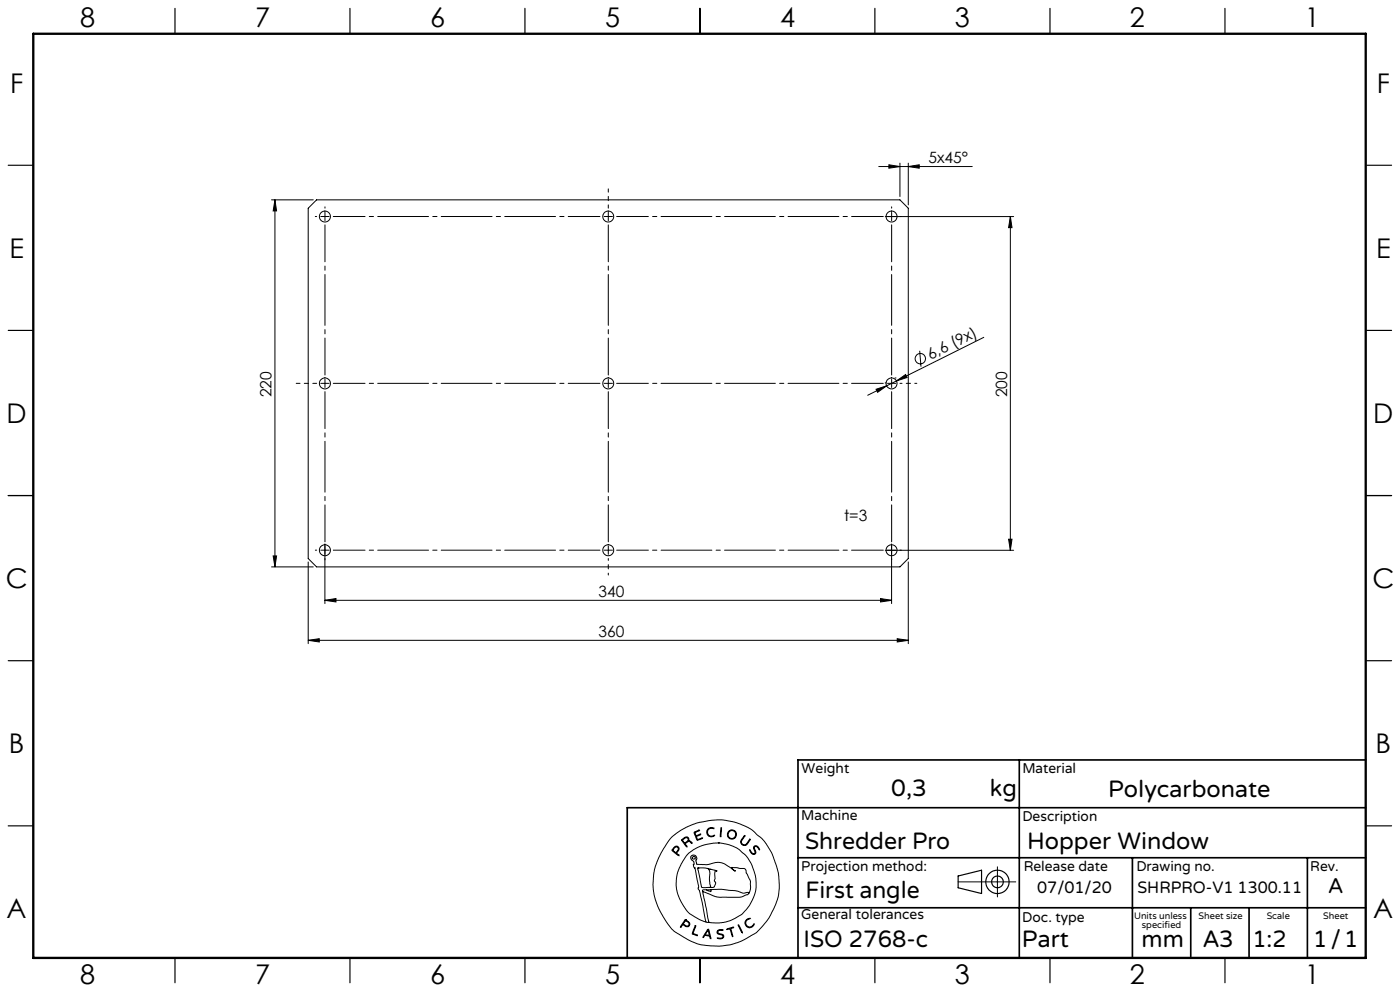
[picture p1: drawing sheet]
<svg xmlns="http://www.w3.org/2000/svg" width="420mm" height="297mm" viewBox="0 0 420 297" stroke-linecap="round" stroke-linejoin="round" font-family="sans-serif">
<g fill="none" stroke="#000" stroke-width=".3">
<path d="M81.5 59.9h12.5M82.5 59.9v110M82.5 59.9l.5 3.3h-1zM95 59.9h175l2.5 2.5v105l-2.5 2.5h-175l-2.5-2.5v-105zM263.6 49.9h28.1M266.7 49.4l3.3 .5-3.3 .5zM270 48.9v10M272.5 49.9l3.3-.5v1zM272.5 48.9v12.5M265.6 64.9h38.5M303.1 64.9v100M303.1 64.9l.5 3.3h-1z"/>
<path d="M262.8 116.7l3.2-1.1-2.7 2zM265.5 114.8h.1M266 115.6l-5.7 2.9M268.5 113.3h.1M269 114.2l2.7-1.9 .4 .8zM269 114.2l-3 1.4M275.9 105.1l.4 4.8M295.1 101.1l-26.1 13.1M81.5 169.9h12.5M82 166.6h1l-.5 3.3zM92.5 168.4v24.5M97.5 179.9l3.3-.5v1z"/>
<path d="M97.5 163v17.9M97.5 179.9h170M264.2 179.4l3.3 .5-3.3 .5zM265.6 164.9h38.5M267.5 163v17.9M272.5 168.4v24.5M302.6 161.6h1l-.5 3.3zM92.5 191.9l3.3-.5v1zM92.5 191.9h180M269.2 191.4l3.3 .5-3.3 .5zM201.3 251.1l2.8-2.2 4.5-2.1 4.8-1 3.2-.1 3.7 .7 3.3 1.2 2 1.1 2.8 2.4 1.5 1.8 1.8 3.2 1.8 5.3 .3 3.5-.2 3-.8 2.8-1.7 3.7-1.8 2.5a16.5 16.5 0 0 1-6.7 5l-3.3 1.2-2.9 .4h-3.4l-2.9-.4-3.7-1.5-3.8-2.3-1.1-.9-1.2-1.6-2.3-3.7-1.2-2.8-.6-2.2-.3-3.1 .3-3.5 .9-3.2 2-4zM202 254.1l.7-.5 .6 .1 .4 .6-.1 .6a.64 .64 0 0 0-.3 1.1l.4 .5-1.7-1.2a.52 .52 0 0 1-.4-.5 .52 .52 0 0 1 .4-.6z"/>
<path d="M202.4 254l.4-.2 .5 .1 .2 .5-.2 .4a.73 .73 0 0 1-.7 .6 .73 .73 0 0 1-.7-.7zM204.5 251.6l1.1-.7h.6l.4 .3 .1 .8 .6 .2 .3 .5-.8-.5-.6 .2a.61 .61 0 0 0-.6 .5 .61 .61 0 0 0 .5 .7l-.1 .3-1.5-2zM204.8 251.7l.8-.6h.6l.2 .6-.5 .6a.52 .52 0 0 1-.6 .3 .52 .52 0 0 1-.4-.5zM208.2 249.4l1.7-.6-1 .5a.57 .57 0 0 0-.2 .9 .57 .57 0 0 0 .9 0l.6-.2-.8 .5a.46 .46 0 0 0-.5 .4 .46 .46 0 0 0 .3 .5l.1 .2 1.5-.5-1.7 .7zM212.3 248.5l.8-.5 1 .2 .1 .2-.9-.2-.7 .3-.3 .5v.7l.1 .4 .6 .4 1.3-.2a.53 .53 0 0 1-.3 .5 .53 .53 0 0 1-.5 0l-.9-.2-.4-.4-.2-1zM215.5 252.6l2.7 .4 3 1.2 2.3 1.9 .9 1.2 1.3 2.2 1.1 3.8-.1 3.5-.8 2.5a11.7 11.7 0 0 1-8.9 7.2l-2.6 .1-1.7-.2M215.5 252.6l-4.1 .6-3.4 1.5-2.1 1.8-2.1 3.5-.5 1.4-.4 2 .1 3 .9 2.9 2 3.4a9.1 9.1 0 0 0 4 2.9l1.9 .8M215.5 252.6h.1M216.3 248.1h.2v.6l-.2 1.9-.2 .2zM223.3 250.5l.1-.1 .1 .2-1.1 1.6 .2 .7 .7 .3a3.3 3.3 0 0 0 1.7-1.7v.2l-1 1.5-.4 .2-.7-.1-.6-.5-.1-.6zM224.9 254.7l.7 .9 .5 .3 .4-.3-.4-1.4 .2-.6h.9l.7 1-.1 .1-.9-1-.5 .1-.1 .4 .5 1.4-.6 .5-.9-.5zM299.2 259.8v9"/>
<path d="M205.6 275.6l-1.4 2-.1 .2h.2a.69 .69 0 0 1 .6-.6 .69 .69 0 0 1 .8 .4l.9 .1 .3-.9-1.3-1.2M205.6 275.6h.1M205.6 275.9l-.3 .5M205.7 275.9l1 .9-.1 .6-.6 .1a.7 .7 0 0 1-.9-.9l.2-.2M205.7 275.9h.1M208.5 277.5l.2-.1v.2l-.5 1.4a.56 .56 0 0 0-.2 .7 .56 .56 0 0 0 .7 .3l.5 .4-1.6-.6zM209.3 260.2l2.3-.1 3.1 .8 .4 .3a.35 .35 0 0 0-.5-.2 .35 .35 0 0 0-.1 .5v1.8l-.2 .7 .4 .8-.4 1-.5 .2h-2.6a.85 .85 0 0 1-.8-.2 .85 .85 0 0 1-.1-.9zM209.4 260.1h.1M210.8 267.2l1.9 9.2M210.8 267.2l3.7 1.5 1.3 .2h6.3l2.1-.8 .4-.3M211.8 276.4h.9M211.9 266.7h-1.1v.5"/>
<path d="M212.1 260.2a2.12 2.12 0 0 1 .8 2.7v1.9l.3 .9-.3 .2M212.3 278.6l.1-.1a4.3 4.3 0 0 1 .9 2.6v.2h-.2a.74 .74 0 0 0-.8-.8l-.2-.1a.82 .82 0 0 0-1.1 .6l-.1-.3zM212.3 278.9l.4 .9a.4 .4 0 0 1-.1 .6 .4 .4 0 0 1-.6-.2l-.4-.1zM212.4 278.9h.1M212.7 276.4h.1M213 260.6h.1M213.3 266.6l3.2-.1 4.2 .4 2.3 .8 1.1-.2a.3 .3 0 0 1 .4-.1 .3 .3 0 0 1 .1 .4M213.3 266.6v.6l-1.4-.5M213.3 266.6l-1.4 .1M215.3 278.9l.6-.3 1 .1v.2h-1.4l-.2 .6 .3 .2 1.4 .5 .1 .5-.2 .4-.6 .3-1.1-.2h1.1l.6-.5-.3-.5-1.4-.5-.1-.4zM218 278.4l2.1-.5-.8 .4 .5 2.4-.8-2.3-.8 .2zM221.5 277.2l1.2 2.2v.2z"/>
<path d="M221.5 277.1h.1M224 275.6l.7-.4 .3 .1-.8 .4-.4 .6v.6l.5 .7 .9 .2 .9-.9a.41 .41 0 0 1 .1 .5 .41 .41 0 0 1-.4 .2l-1 .5-.9-.5-.4-1.1zM224.6 267.8l.5-1.4v-2.3l-1.7-3.8-3.9-.3 .3 .5 .8 .6h-.1l-3.1-2.2-1.7-.5-3.6 .7-3-.1-.3-.9 .3-.8-.3-.7-.6-.3-.7 .1-.3 .4v.4l1 1.1-.1 1.4 .4 .5 1.1 5.4-.2 .8 .4 .4 .3 1.1 1.7 8.5M287.4 264.3h17.3"/>
<circle cx="97.5" cy="64.9" r="1.66"/>
<circle cx="182.5" cy="64.9" r="1.65"/>
<circle cx="267.5" cy="64.9" r="1.65"/>
<circle cx="97.5" cy="114.9" r="1.67"/>
<circle cx="182.5" cy="114.9" r="1.66"/>
<circle cx="267.5" cy="114.9" r="1.66"/>
<circle cx="276.1" cy="107.5" r="1.55"/>
<circle cx="97.5" cy="164.9" r="1.66"/>
<circle cx="182.5" cy="164.9" r="1.65"/>
<circle cx="267.5" cy="164.9" r="1.65"/>
<circle cx="208.1" cy="257.1" r=".44"/>
<circle cx="219.5" cy="250.1" r="1.17"/>
<circle cx="219.6" cy="250.1" r="1.38"/>
</g>
<g fill="none" stroke="#000" stroke-width=".35">
<path d="M52.5 2.5v7.5M105 2.5v7.5M157.5 2.5v7.5M210 2.5v7.5M262.5 2.5v7.5M315 2.5v7.5M367.5 2.5v7.5M2.5 49.5h7.5M410 49.5h7.5M2.5 99h7.5M410 99h7.5M2.5 148.5h7.5"/>
<path d="M410 148.5h7.5M2.5 198h7.5M410 198h7.5M2.5 247.5h7.5M410 247.5h7.5M287.4 262.5l7.1-1.7v7l-7.1-1.7zM52.5 287v7.5M105 287v7.5M157.5 287v7.5M210 287v7.5M262.5 287v7.5M315 287v7.5"/>
<path d="M367.5 287v7.5"/>
<circle cx="299.2" cy="264.3" r="3.5"/>
<circle cx="299.2" cy="264.3" r="1.75"/>
</g>
<g fill="none" stroke="#000" stroke-width=".3" stroke-dasharray="15.2 1.3 1.3 1.3">
<path d="M95 64.9h-.4M97.5 64.9v-1.3M97.5 64.9h-1.3M97.5 64.9v1.2M97.5 64.9h1.2M97.5 62.4v-.4M182.5 64.9v-1.3M182.5 64.9h-1.3M182.5 64.9v1.2M182.5 64.9h1.2M267.5 64.9v-1.3M267.5 64.9h-1.3"/>
<path d="M267.5 64.9v1.2M267.5 64.9h1.2M267.5 62.4v-.4M270 64.9h.4M97.5 114.9v-1.3M97.5 114.9h-1.3M97.5 114.9v1.2M97.5 114.9h1.2M182.5 114.9v-1.3M182.5 114.9h-1.3M182.5 114.9v1.2M182.5 114.9h1.2"/>
<path d="M267.5 114.9v-1.3M267.5 114.9h-1.3M267.5 114.9v1.2M267.5 114.9h1.2M95 164.9h-.4M97.5 164.9v-1.3M97.5 164.9h-1.3M97.5 164.9v1.2M97.5 164.9h1.2M97.5 167.4v.4M182.5 164.9v-1.3M182.5 164.9h-1.3"/>
<path d="M182.5 164.9v1.2M182.5 164.9h1.2M267.5 167.4v.4M270 164.9h.4"/>
</g>
<path d="M270 114.9h5.1" fill="none" stroke="#000" stroke-width=".3" stroke-dasharray="15.2 1.3 1.3 1.3" stroke-dashoffset="14.6"/>
<path d="M182.5 167.4v4.9" fill="none" stroke="#000" stroke-width=".3" stroke-dasharray="15.2 1.3 1.3 1.3" stroke-dashoffset="14.7"/>
<path d="M95 114.9h-6.1" fill="none" stroke="#000" stroke-width=".3" stroke-dasharray="15.2 1.3 1.3 1.3" stroke-dashoffset="14.1"/>
<path d="M182.5 62.4v-5.8" fill="none" stroke="#000" stroke-width=".3" stroke-dasharray="15.2 1.3 1.3 1.3" stroke-dashoffset="14.3"/>
<path d="M97.5 112.4v-45M182.5 112.4v-45M267.5 112.4v-45M97.5 162.4v-45M182.5 162.4v-45M267.5 162.4v-45" fill="none" stroke="#000" stroke-width=".3" stroke-dasharray="15.2 1.3 1.3 1.3" stroke-dashoffset="4.2"/>
<path d="M100 64.9h80M185 64.9h80M100 114.9h80M185 114.9h80M100 164.9h80M185 164.9h80" fill="none" stroke="#000" stroke-width=".3" stroke-dasharray="15.2 1.3 1.3 1.3" stroke-dashoffset="5.7"/>
<path d="M305.8 227.7v59.2M409.7 227.7h-170.3v59.2M239.4 257.1h170.3M339.7 257.1v29.9M392.2 257.1v29.8M409.7 242.1h-221.5v45M239.4 272.1h170.3M357.2 272.1v14.8M374.7 272.1v14.8" fill="none" stroke="#000" stroke-width=".5"/>
<path d="M10 10.1h399.7v277h-399.7z" fill="none" stroke="#000" stroke-width=".7"/>
<g fill="#000">
<path d="M262.8 116.7l3.2-1.1-2.7 2zM269 114.2l2.7-1.9 .4 .8z"/>
<path d="M82 166.6h1l-.5 3.3zM82.5 59.9l.5 3.3h-1z"/>
<path d="M264.2 179.4l3.3 .5-3.3 .5zM97.5 179.9l3.3-.5v1z"/>
<path d="M302.6 161.6h1l-.5 3.3zM303.1 64.9l.5 3.3h-1z"/>
<path d="M92.5 191.9l3.3-.5v1zM269.2 191.4l3.3 .5-3.3 .5zM266.7 49.4l3.3 .5-3.3 .5zM272.5 49.9l3.3-.5v1z"/>
</g>
<g font-size="8.1">
<text x="24" y="8">8</text>
<text x="76.5" y="8">7</text>
<text x="129" y="8">6</text>
<text x="181.5" y="8">5</text>
<text x="234" y="8">4</text>
<text x="286.5" y="8">3</text>
<text x="339" y="8">2</text>
<text x="391.5" y="8">1</text>
<text x="3" y="27.7">F</text>
<text x="413" y="27.7">F</text>
<text x="2.8" y="77.2">E</text>
<text x="412.8" y="77.2">E</text>
<text x="2" y="126.7">D</text>
<text x="412" y="126.7">D</text>
<text x="1.7" y="176.2">C</text>
<text x="411.7" y="176.2">C</text>
<text x="2.7" y="225.7">B</text>
<text x="412.7" y="225.7">B</text>
<text x="2" y="275.2">A</text>
<text x="412" y="275.2">A</text>
<text x="24" y="295">8</text>
<text x="76.5" y="295">7</text>
<text x="129" y="295">6</text>
<text x="181.5" y="295">5</text>
<text x="234" y="295">4</text>
<text x="286.5" y="295">3</text>
<text x="339" y="295">2</text>
<text x="391.5" y="295">1</text>
</g>
<g font-size="7.1">
<text x="267.4" y="238.5">0,3</text>
<text x="297" y="238.5">kg</text>
<text x="332.4" y="239">Polycarbonate</text>
<text x="241.5" y="254.4">Shredder Pro</text>
<text x="308.1" y="254.4">Hopper Window</text>
<text x="241.6" y="269.2">First angle</text>
<text x="241.1" y="283.7">ISO 2768-c</text>
<text x="306.6" y="283.9">Part</text>
<text x="342.5" y="283.9">mm</text>
<text x="360.9" y="283.8">A3</text>
<text x="375.7" y="283.9">1:2</text>
<text x="393.9" y="283.9">1/1</text>
</g>
<text font-size="6.3" x="398.5" y="267.7">A</text>
<g font-size="4.9">
<text x="311.2" y="267.6">07/01/20</text>
<text x="341.2" y="267.6">SHRPRO-V1 1300.11</text>
</g>
<g font-size="4.7">
<text x="278.5" y="48.9">5x45°</text>
<text x="279.2" y="107.9" transform="rotate(-27 279.2 107.9)">6,6 (9x)</text>
<text x="81.5" y="119.1" transform="rotate(-90 81.5 119.1)">220</text>
<text x="302.1" y="119.1" transform="rotate(-90 302.1 119.1)">200</text>
<text x="253.2" y="156.2">t=3</text>
<text x="179.6" y="178.9">340</text>
<text x="179.6" y="190.9">360</text>
</g>
<g font-size="4.2">
<text x="240.5" y="231.7">Weight</text>
<text x="306.7" y="231.7">Material</text>
<text x="240.4" y="245.9">Machine</text>
<text x="306.7" y="246.1">Description</text>
<text x="240.4" y="261.1">Projection method:</text>
<text x="307.1" y="261">Release date</text>
<text x="340.9" y="261">Drawing no.</text>
<text x="393.1" y="261">Rev.</text>
<text x="240.4" y="275.6">General tolerances</text>
<text x="306.7" y="276.2">Doc. type</text>
</g>
<g font-size="2.8">
<text x="340.2" y="275.3">Units unless</text>
<text x="359.6" y="275.3">Sheet size</text>
<text x="380" y="275.3">Scale</text>
<text x="396.9" y="275.3">Sheet</text>
<text x="342.6" y="278.2">specified</text>
</g>
</svg>
